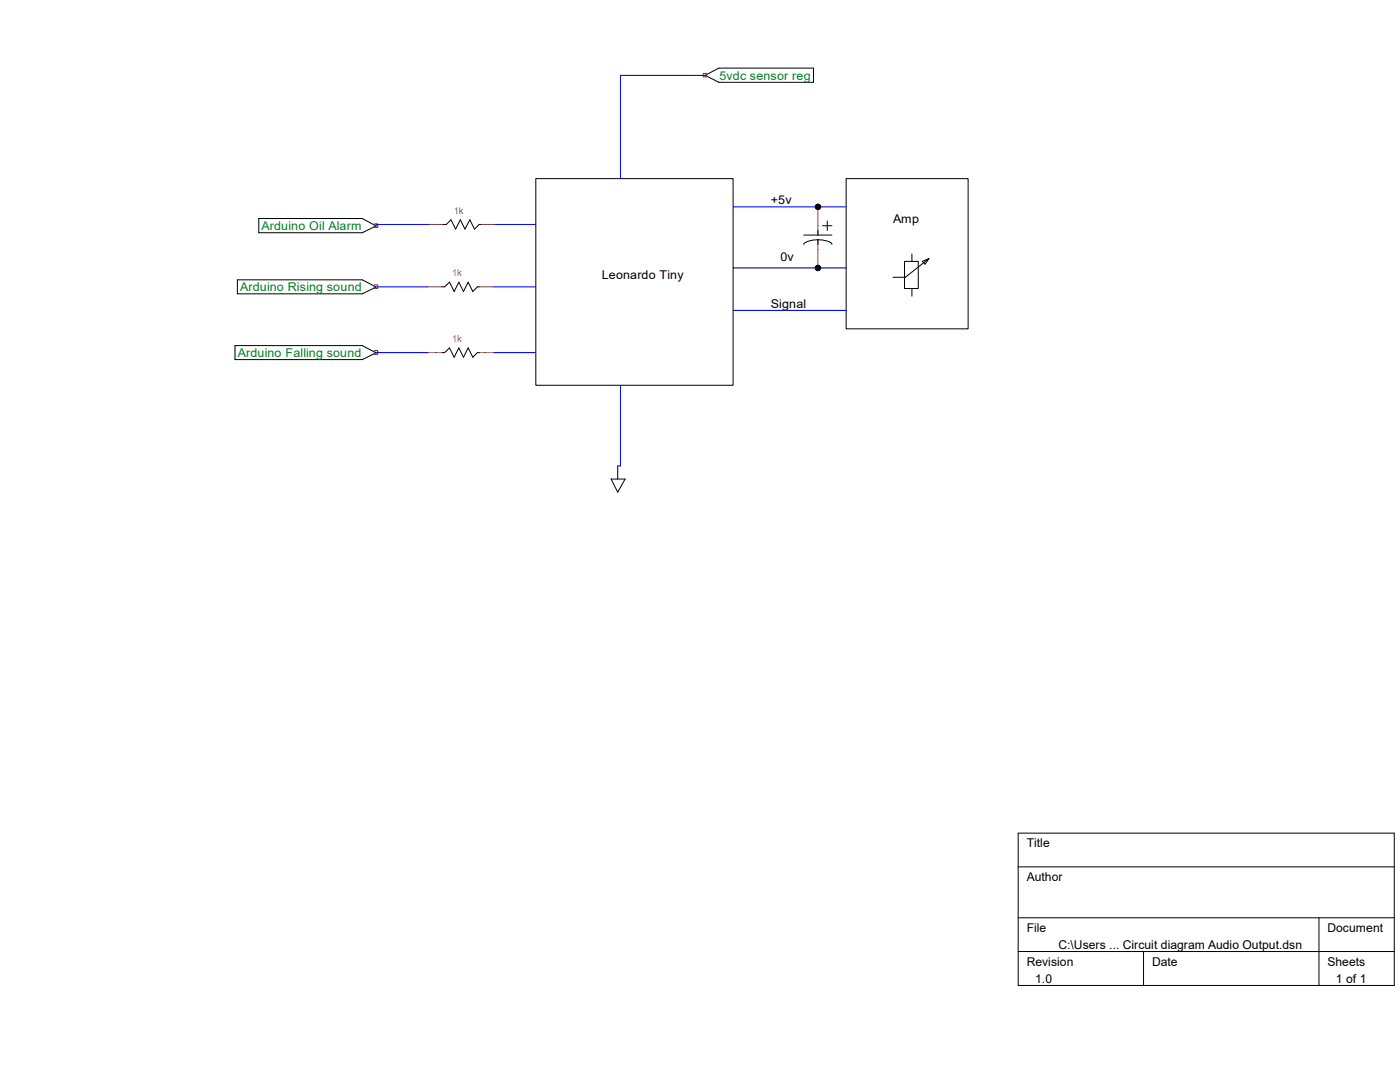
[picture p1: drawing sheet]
<svg xmlns="http://www.w3.org/2000/svg" width="279mm" height="216mm" viewBox="0 0 279 216" stroke-linecap="round" stroke-linejoin="round" font-family="sans-serif">
<path d="M85.4 57.2h2.8M85.7 44.8h2.8M95.7 57.2h2.8M96 44.8h2.8M163.2 41.3v5.6M163.2 47.8v5.7M85.4 70.4h2.8M95.7 70.4h2.8" fill="none" stroke="#c04040" stroke-width=".2"/>
<g fill="none" stroke="#000" stroke-width=".2">
<path d="M140.7 15l2.8-1.4h18.8v2.8h-18.8zM106.9 35.6h39.4v41.3h-39.4zM168.9 35.6h24.3v30h-24.3zM47.4 55.8h24.9l2.8 1.5-2.8 1.3h-24.9zM51.6 43.6h20.7l2.8 1.5-2.8 1.3h-20.7zM88.2 57.2h.5l1-.9 .9 1.9 1-1.9 .9 1.9 .9-1.9 1 1.9 .9-1h.4M88.5 44.8h.6l.9-.9 .9 1.8 1-1.8 .9 1.8 1-1.8 .9 1.8 .9-.9h.4M160.4 46.9h5.6M163.2 47.8a3.3 3.3 0 0 0-2.8 1M163.2 47.8a3.6 3.6 0 0 1 2.8 .9v.1M163.2 46v.9M163.2 47.8v1"/>
<path d="M164.2 45h1.8M165.1 44.1v1.9M180.5 52.2h2.8v5.4h-2.8zM182 50.7v1.5M182 57.6v1.5M184.1 52.2l1.3-.6-.8 1.1zM185.4 51.6l-4.7 3.7h-2.5M46.9 69h25.4l2.8 1.4-2.8 1.4h-25.4zM88.2 70.4h.5l1-1 .9 1.9 1-1.9 .9 1.9 .9-1.9 1 1.9 .9-.9h.4M122 95.6h2.8l-1.5 2.6zM123.3 93v2.6M203.2 166.2h75.1v30.4h-75.1z"/>
<path d="M203.2 173h75.1M203.2 183.1h75.1M203.2 189.9h75.1M228.2 189.9v6.7M263.2 183.1v13.5"/>
</g>
<path d="M140.3 14.6h.8v.7h-.8zM74.7 56.9h.7v.7h-.7zM74.7 44.7h.7v.7h-.7zM74.7 70h.7v.7h-.7z" fill="none" stroke="#f00" stroke-width=".2"/>
<path d="M140.7 15h-16.9v20.6M75.1 57.2h10.3M85.7 44.8h-10.6v.2M98.5 57.2h8.4M98.8 44.8h8.1M146.3 41.3h22.6M146.3 53.5h22.6M75.1 70.4h10.3M98.5 70.4h8.4M123.8 76.9v16.1h-.5M146.3 61.9h22.6" fill="none" stroke="#00f" stroke-width=".2"/>
<g fill="#000" stroke="#000" stroke-width=".2">
<circle cx="163.2" cy="41.3" r=".55"/>
<circle cx="163.2" cy="53.5" r=".55"/>
</g>
<g font-size="2.4" fill="#008020">
<text x="143.6" y="15.9">5vdc sensor reg</text>
<text x="52.2" y="45.9">Arduino Oil Alarm</text>
<text x="47.9" y="58.1">Arduino Rising sound</text>
<text x="47.5" y="71.2">Arduino Falling sound</text>
</g>
<g font-size="2.4">
<text x="153.8" y="40.7">+5v</text>
<text x="178.2" y="44.5">Amp</text>
<text x="155.7" y="52">0v</text>
<text x="120.1" y="55.8">Leonardo Tiny</text>
<text x="153.8" y="61.4">Signal</text>
<text x="204.9" y="169.1">Title</text>
<text x="204.9" y="175.8">Author</text>
<text x="204.9" y="185.9">File</text>
<text x="264.9" y="185.9">Document</text>
<text x="211.2" y="189.3">C:\Users ... Circuit diagram Audio Output.dsn</text>
<text x="204.9" y="192.7">Revision</text>
<text x="206.6" y="196.1">1.0</text>
<text x="229.9" y="192.7">Date</text>
<text x="264.9" y="192.7">Sheets</text>
<text x="266.6" y="196.1">1 of 1</text>
</g>
<g font-size="1.9" fill="#c04040">
<text x="90.6" y="42.7">1k</text>
<text x="90.3" y="55.1">1k</text>
<text x="90.3" y="68.2">1k</text>
</g>
</svg>
